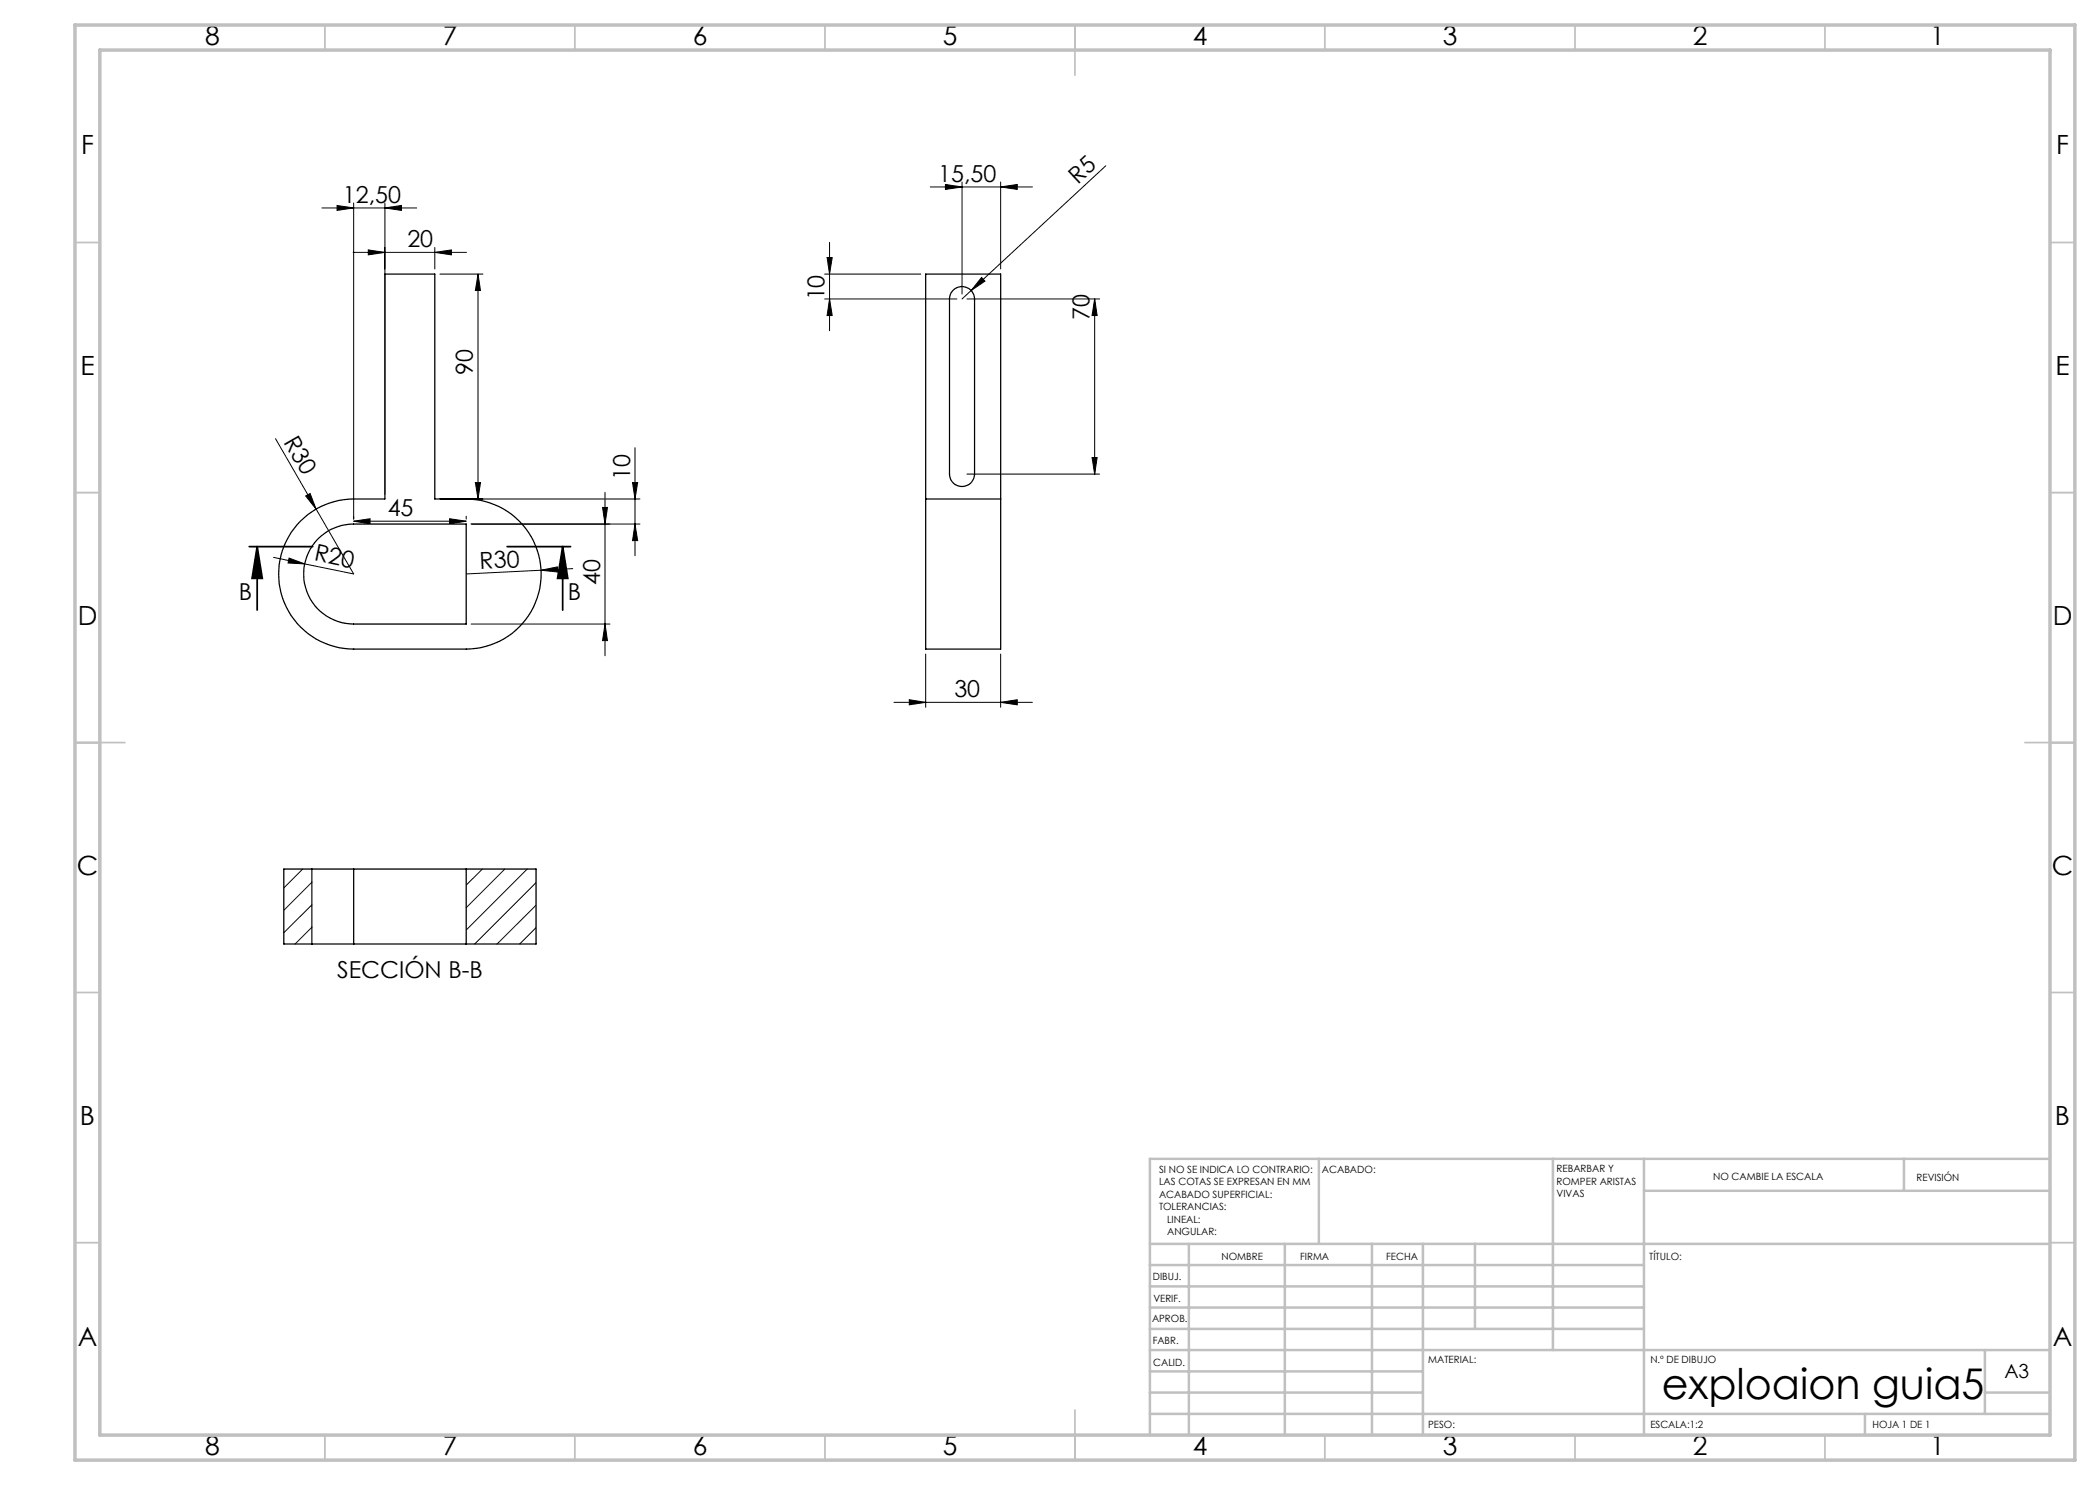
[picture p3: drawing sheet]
<svg xmlns="http://www.w3.org/2000/svg" width="420mm" height="297mm" viewBox="0 0 420 297" stroke-linecap="round" stroke-linejoin="round" font-family="sans-serif">
<path d="M49.8 109.3h12.7M51.4 109.3l1.1 6.4h-2.1zM51.4 109.3v12.7M101.4 109.3h12.7M112.5 109.3l1.1 6.4h-2.1zM112.5 109.3v12.7" fill="none" stroke="#000" stroke-width=".35"/>
<g fill="none" stroke="#000" stroke-width=".2">
<path d="M186.1 37.4h20.4M189.1 36.9l3.3 .5-3.3 .5zM192.4 36.4v22.4M200.1 37.4l3.3-.5v1zM200.1 36.4v17.4M221.2 33.2l-28.8 26.6M64.4 41.6h18.9M67.4 41.1l3.3 .5-3.3 .5zM70.6 50.5h22.7M70.7 40.6v63.2M73.7 50l3.3 .5-3.3 .5zM77 41.6l3.3-.5v1z"/>
<path d="M77 40.6v58.2M87 50.5l3.3-.5v1zM87 49.5v4.3M88 54.8h8.6M95.6 54.8v45M95.6 54.8l.5 3.3h-1zM164.9 59.8h26.5M164.9 54.8h19.2M165.4 51.5h1l-.5 3.3zM165.9 59.8l.5 3.3h-1zM165.9 48.5v17.6M193.4 59.8h26.5"/>
<path d="M196.3 55.5l.7 .7-2.8 1.9zM218.9 59.8l.5 3.3h-1zM218.9 59.8v35M55.1 87.7l15.6 27.1-9.8-2M61.1 99.2l.9-.5 1.2 3.1zM88 99.8h40M95.1 96.5h1l-.5 3.3zM121 98.5v32.7M126.5 96.5h1l-.5 3.3zM127 89.5v21.7M193.4 94.8h26.5M218.4 91.5h1l-.5 3.3z"/>
<path d="M54.7 111.5l6.2 1.3M57.8 111.6l3.1 1.2-3.3-.2zM70.7 104.2l3.3-.5v1.1zM70.7 104.2h22.5M89.9 103.7l3.3 .5-3.3 .6zM93.2 103.3v.5M94.2 104.8h33.8M108.2 114l3.3-.6v1zM114.5 113.7l-21.3 1.1M120.5 101.5h1l-.5 3.3zM127 104.8l.5 3.3h-1zM94.2 124.8h27.8"/>
<path d="M121 124.8l.5 3.3h-1zM181.9 139.9l3.2 .6-3.2 .5zM185.1 130.8v10.7M200.1 130.8v10.7M178.8 140.5h27.7M200.1 140.5l3.3-.6v1.1zM60.5 173.8l-3.7 3.8M62.4 176.5l-5.6 5.6M96.5 173.8l-3.3 3.2M101 173.8l-7.8 7.7M105.4 173.8l-12.2 12.2M107.2 176.5l-12.3 12.3"/>
<path d="M62.4 181l-5.6 5.5M62.4 185.5l-3.4 3.3M107.2 181l-7.8 7.8M107.2 185.5l-3.3 3.3"/>
</g>
<g fill="none" stroke="#c0c0c0" stroke-width=".35">
<path d="M65 5v5M115 5v5M165 5v5M215 5v10M265 5v5M315 5v5M365 5v5M15 48.5h5M410 48.5h5M15 98.5h5M410 98.5h5M15 148.5h10"/>
<path d="M405 148.5h10M15 198.5h5M410 198.5h5M15 248.5h5M410 248.5h5M65 287v5M115 287v5M165 287v5M215 282v10M265 287v5M315 287v5M365 287v5"/>
</g>
<g fill="none" stroke="#c0c0c0" stroke-width=".5">
<path d="M263.8 231.8v17M310.6 231.8v38.2M328.8 231.8v55.2M328.8 238.2h81.2M380.8 231.8v6.4M410 231.8h-180v55.2M230 248.8h180M230 257.3h98.8M230 253h98.8M237.8 248.8v38.2M257 248.8v38.2M274.4 248.8v38.2"/>
<path d="M284.6 248.8v38.2M295 248.8v17M230 265.8h98.8M230 261.5h98.8M230 278.5h54.6M230 274.3h54.6M230 270h180M397 278.5h13M397 270v12.8M230 282.8h180M373 282.8v4.2"/>
</g>
<path d="M15 5h400v287h-400zM20 10h390v277h-390z" fill="none" stroke="#c0c0c0" stroke-width=".7"/>
<g fill="#000">
<path d="M196.3 55.5l.7 .7-2.8 1.9zM57.8 111.6l3.1 1.2-3.3-.2zM61.1 99.2l.9-.5 1.2 3.1zM108.2 114l3.3-.6v1z"/>
<path d="M73.7 50l3.3 .5-3.3 .5zM87 50.5l3.3-.5v1zM67.4 41.1l3.3 .5-3.3 .5zM77 41.6l3.3-.5v1zM189.1 36.9l3.3 .5-3.3 .5zM200.1 37.4l3.3-.5v1z"/>
<path d="M95.6 54.8l.5 3.3h-1zM95.1 96.5h1l-.5 3.3zM126.5 96.5h1l-.5 3.3zM127 104.8l.5 3.3h-1z"/>
<path d="M165.9 59.8l.5 3.3h-1zM165.4 51.5h1l-.5 3.3z"/>
<path d="M218.4 91.5h1l-.5 3.3zM218.9 59.8l.5 3.3h-1z"/>
<path d="M89.9 103.7l3.3 .5-3.3 .6zM70.7 104.2l3.3-.5v1.1z"/>
<path d="M112.5 109.3l1.1 6.4h-2.1zM51.4 109.3l1.1 6.4h-2.1z"/>
<path d="M121 124.8l.5 3.3h-1zM120.5 101.5h1l-.5 3.3z"/>
<path d="M200.1 140.5l3.3-.6v1.1zM181.9 139.9l3.2 .6-3.2 .5z"/>
</g>
<g fill="none" stroke="#000" stroke-width=".25">
<path d="M77 54.8h10v45h6.2a15 15 0 0 1 15 15 15 15 0 0 1-15 15h-22.5a15 15 0 0 1-15-15 15 15 0 0 1 15-15h6.3zM190.7 58a2.53 2.53 0 0 1 2.7-.5 2.53 2.53 0 0 1 1.5 2.3v35a2.5 2.5 0 0 1-2.5 2.5 2.5 2.5 0 0 1-2.5-2.5v-35l.3-1.2zM185.1 99.8v30h15v-30M185.1 99.8v-45h15v45M185.1 99.8h15M63.5 107.9a10.2 10.2 0 0 1 7.2-3.1h22.5v20h-22.5a10 10 0 0 1-9.2-6.1 10 10 0 0 1 2-10.8zM62.4 173.8h8.3M62.4 173.8v15M62.4 173.8h-5.6v15h5.6M70.7 173.8v15M70.7 173.8h36.5v15h-36.5M93.2 173.8v15"/>
<path d="M62.4 188.8h8.3"/>
</g>
<text font-size="8.5" x="332.3" y="279.7">exploaion guia5</text>
<g font-size="5.3">
<text x="41" y="9">8</text>
<text x="88.5" y="9">7</text>
<text x="138.5" y="9">6</text>
<text x="188.5" y="9">5</text>
<text x="238.5" y="9">4</text>
<text x="288.5" y="9">3</text>
<text x="338.5" y="9">2</text>
<text x="386" y="9">1</text>
<text x="16.2" y="30.7">F</text>
<text x="411.2" y="30.7">F</text>
<text x="16.1" y="75">E</text>
<text x="411.1" y="75">E</text>
<text x="15.5" y="125">D</text>
<text x="410.5" y="125">D</text>
<text x="15.4" y="175">C</text>
<text x="410.4" y="175">C</text>
<text x="16" y="225">B</text>
<text x="411" y="225">B</text>
<text x="15.5" y="269.2">A</text>
<text x="410.5" y="269.2">A</text>
<text x="41" y="291">8</text>
<text x="88.5" y="291">7</text>
<text x="138.5" y="291">6</text>
<text x="188.5" y="291">5</text>
<text x="238.5" y="291">4</text>
<text x="288.5" y="291">3</text>
<text x="338.5" y="291">2</text>
<text x="386" y="291">1</text>
</g>
<g font-size="4.7">
<text x="68.6" y="40.6">12,50</text>
<text x="187.6" y="36.4">15,50</text>
<text x="215.6" y="37" transform="rotate(-43 215.6 37)">R5</text>
<text x="81.5" y="49.4">20</text>
<text x="164.9" y="60.1" transform="rotate(-90 164.9 60.1)">10</text>
<text x="217.9" y="64" transform="rotate(-90 217.9 64)">70</text>
<text x="94.6" y="75" transform="rotate(-90 94.6 75)">90</text>
<text x="56.6" y="88.3" transform="rotate(60 56.6 88.3)">R30</text>
<text x="126" y="96" transform="rotate(-90 126 96)">10</text>
<text x="77.5" y="103.2">45</text>
<text x="62.7" y="112.1" transform="rotate(12 62.7 112.1)">R20</text>
<text x="96" y="113.8" transform="rotate(-3 96 113.8)">R30</text>
<text x="47.8" y="119.9">B</text>
<text x="113.6" y="119.9">B</text>
<text x="120" y="117" transform="rotate(-90 120 117)">40</text>
<text x="190.9" y="139.4">30</text>
<text x="67.4" y="195.5">SECCIÓN B-B</text>
</g>
<text font-size="3.9" x="400.9" y="275.5">A3</text>
<g font-size="2">
<text x="231.8" y="234.6">SI NO SE INDICA LO CONTRARIO:</text>
<text x="231.8" y="237.1">LAS COTAS SE EXPRESAN EN MM</text>
<text x="231.8" y="239.6">ACABADO SUPERFICIAL:</text>
<text x="264.4" y="234.6">ACABADO:</text>
<text x="311.3" y="234.5">REBARBAR Y</text>
<text x="311.3" y="237">ROMPER ARISTAS</text>
<text x="311.3" y="239.5">VIVAS</text>
<text x="342.6" y="236">NO CAMBIE LA ESCALA</text>
<text x="383.3" y="236.2">REVISIÓN</text>
<text x="231.8" y="242.1">TOLERANCIAS:</text>
<text x="233.4" y="244.6">LINEAL:</text>
<text x="233.4" y="247.1">ANGULAR:</text>
<text x="244.3" y="252">NOMBRE</text>
<text x="260" y="251.9">FIRMA</text>
<text x="277.2" y="251.9">FECHA</text>
<text x="329.9" y="251.9">TÍTULO:</text>
<text x="230.6" y="256.1">DIBUJ.</text>
<text x="230.7" y="260.3">VERIF.</text>
<text x="230.4" y="264.4">APROB.</text>
<text x="230.5" y="268.8">FABR.</text>
<text x="230.7" y="273.1">CALID.</text>
<text x="285.6" y="272.5">MATERIAL:</text>
<text x="330.1" y="272.5">N.º DE DIBUJO</text>
<text x="285.6" y="285.5">PESO:</text>
<text x="330.1" y="285.6">ESCALA:1:2</text>
<text x="374.5" y="285.6">HOJA 1 DE 1</text>
</g>
</svg>
